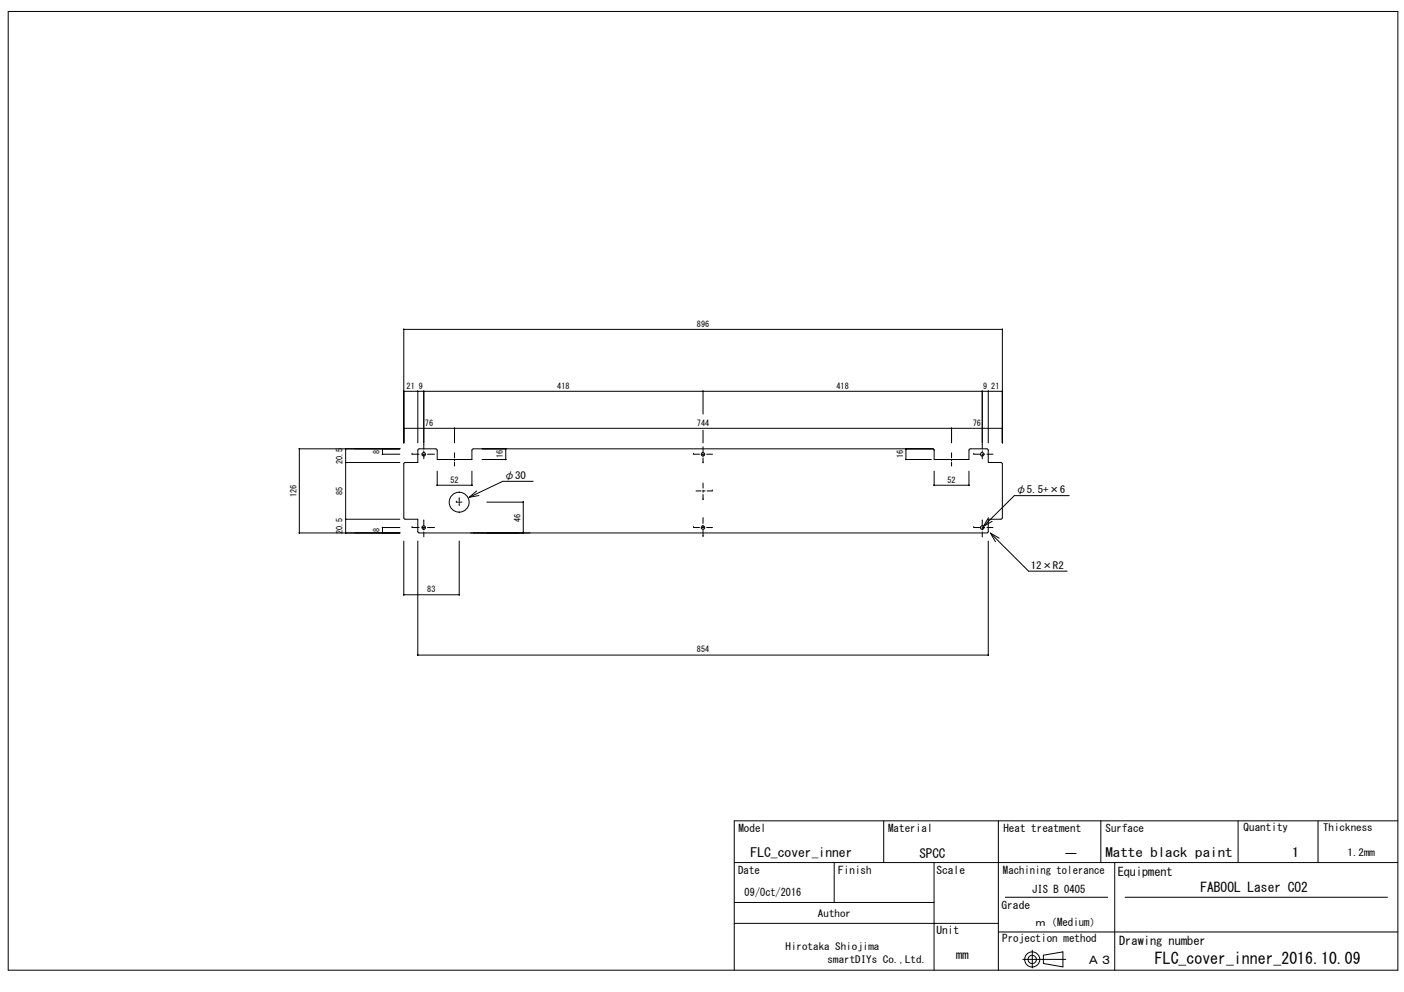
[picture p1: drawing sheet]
<svg xmlns="http://www.w3.org/2000/svg" width="297mm" height="210mm" viewBox="0 0 297 210" stroke-linecap="round" stroke-linejoin="round" font-family="sans-serif">
<g fill="none" stroke="#000" stroke-width=".21">
<path d="M1.7 2.4h294v202.9h-294zM85.4 69.7h.1M85.4 69.7v24M85.4 69.7h126.7M212 69.7l.1 24M212.1 69.7h.1M63.3 94.9v17.9M63.3 95h21.3M63.4 94.9v.1M73.1 94.9v.1M73.1 97.8v.1M73.1 94.9v17.9"/>
<path d="M73.1 97.9h11.5M80.9 94.9v.1M80.9 96.1h.1M80.9 94.9v1.3M80.9 96.1h3.7M81 94.9v.1M81 96.1h.1M85.4 82.8h.1M85.4 90.6h.1M85.4 90.6h126.7M85.4 82.8h126.7M85.4 90.6v.1"/>
<path d="M87.2 96.1h.1M87.2 96.1h1.5M88.3 82.8h.1M88.4 82.8v10.9M88.4 82.8h.1M89.3 96.1h.6M89.6 82.8h.1M89.6 82.8l.1 10.9M89.7 94.1h.1M89.7 94.1v.9M89.7 95.4v.4M89.7 96.2v.9"/>
<path d="M89.7 82.8h.1M90.4 96.1h1.5M92.5 95.3l-.3-.3h-3.7l-.1 .3v2.6h-2.7l-.3 .2v11.5l.3 .2 2.7 .1v2.6l.3 .2 120.1 .1 .3-.3v-2.6h2.7l.2-.3 .1-11.5-.3-.2h-2.7v-2.6l-.3-.3h-3.7l-.1 .3v1.9h-7.4v-1.9l-.2-.3h-97.3l-.3 .3v1.9h-7.3v-1.9M92.5 99.7v3M96.1 90.6h.1M96.1 90.6l.1 3.1M96.2 96h.1M96.2 96v.9M96.2 97.2v.3M96.2 97.8v.8M96.2 90.6h.1M99.8 99.7v3"/>
<path d="M102 97.2h5M107 94.9v.1M107 97.2v.1M107 94.9v2.4M146.7 96.1h.1M146.7 96.1h1.3M148.5 96.1h.5M148.7 82.8h.1M148.7 82.8v4.8M148.7 97.9h.1M148.7 91v2.7M148.7 94.5v1.1"/>
<path d="M148.7 96v.4M148.7 96.9v1M148.8 82.8h.1M149.5 96.1h1.2M191.6 94.9v.1M191.6 97.2v.1M191.7 94.9v2.4M191.7 97.2h5.3M191.7 94.9v.1M191.7 97.2v.1M197.6 99.7v3M201.3 90.6h.1"/>
<path d="M201.3 90.6v3.1M201.3 96h.1M201.3 96v.9M201.3 97.2v.3M201.3 97.8v.8M201.3 90.6v.1M205 99.7v3M206 96.1h.1M206 96.1h1.3M207.8 82.8h.1M207.8 82.8v10.9M207.8 96.1h.5"/>
<path d="M207.8 94.1h.1M207.8 94.1v.9M207.8 95.4v.4M207.8 96.2v.9M207.9 82.8h.1M208.8 96.1h1.3M209 82.8h.1M209.1 82.8v10.9M209.1 82.8h.1M212.1 82.8h.1M212.1 90.6v.1M63.3 112.8h21.3"/>
<path d="M63.4 112.7v.1M73.1 109.8v.1M73.1 112.7v.1M73.1 109.9h11.5M80.9 111.6h.1M80.9 112.7v.1M81 111.6h.1M81 112.7v.1M84.6 111.6h-3.7v1.2M85.4 114.5v11.4M87.2 111.6h.1M87.2 111.6h1.5"/>
<path d="M88.4 114.5v24.2M89.3 111.6h.6M89.7 110.2h.1M89.7 110.2v1.1M89.7 111.7v.4M89.7 112.6v1M90.4 111.6h1.5M92.5 102.6v.1M92.5 102.7h7.3M92.5 102.7h.1M96.5 106.2h.1M96.5 106.2h.4"/>
<path d="M97.1 106.2h.1M97.2 105.5h.1M97.2 105.5v.5M97.2 106.2v.2M97.2 106.5v.5M97.2 114.5v11.4M97.4 106.2h.3M99.8 102.6v.1M100.9 103.9l-1.7 1.3M101.3 104.9l-2.1 .3M103 106.2h7.7M110.7 106.2v.1"/>
<path d="M110.7 112.7v.1M110.7 106.2v6.6M112.8 101.8h-6.4l-7.2 3.4M146.7 111.6h.1M146.7 111.6h1.3M147.3 103.9h1M148.5 111.6h.5M148.7 105.7h.1M148.7 113.5h.1M148.7 103.9h.5M148.7 102.2v1.1M148.7 103.7v.5"/>
<path d="M148.7 104.6v1.1M148.7 109.5v1.3M148.7 111.2v.6M148.7 112.2v1.3M149.5 111.6h1.2M149.6 103.9h1.1M150.7 103.9h.1M197.6 102.6v.1M197.6 102.7h7.4M205 102.6v.1M205 102.7h.1M206 111.6h.1"/>
<path d="M206 111.6h1.3M207.8 111.6h.5M207.8 110.2h.1M207.8 110.2v1.1M207.8 111.7v.4M207.8 112.6v1M208.8 111.6h1.3M209.1 114.5v24.2M209.1 109.6l-1 1.8M209.5 112.8l8.1 8.1h8.2M209.5 112.8l1.9 1.1M209.5 112.8l1.1 1.8"/>
<path d="M209.9 110.3l-1.8 1.1M226.2 104.9h-11.6l-6.5 6.5M85.4 125.8v.1M85.4 125.8h11.8M88.3 138.6h.1M88.4 138.6h120.7M88.4 138.6v.1M97.1 125.8v.1M97.2 125.8v.1M209 138.6h.1M209.1 138.6h.1M187 173.7v8.8"/>
<path d="M211.2 173.7v31.6M232.9 173.7v8.8M261.9 173.7v8.8M278.8 173.7v8.8M295.7 173.7h-140.4v31.6M155.3 191h42.3M155.3 182.5h140.4M155.3 195.4h55.9M176.5 182.5v8.5M197.6 182.5v22.8M211.2 197.2h84.5M212.7 189.9h21.7"/>
<path d="M235.8 182.5v22.8M238 189.9h55.5M216.4 203h9.1M218.4 201.1v3.7M220.7 202.1l4.2-.7v3.2l-4.2-.7z"/>
<circle cx="89.7" cy="96.1" r=".37"/>
<circle cx="148.7" cy="96.1" r=".37"/>
<circle cx="207.8" cy="96.1" r=".37"/>
<circle cx="89.7" cy="111.6" r=".37"/>
<circle cx="97.1" cy="106.3" r="2.11"/>
<circle cx="148.7" cy="111.6" r=".37"/>
<circle cx="207.8" cy="111.6" r=".37"/>
<circle cx="218.4" cy="203" r="1.6"/>
<circle cx="218.4" cy="203" r=".88"/>
</g>
<text font-size="3.4" x="244.3" y="204">FLC_cover_inner_2016.10.09</text>
<text font-size="2.8" x="254" y="188.7">FABOOL Laser CO2</text>
<g font-size="2.7">
<text x="158.8" y="181.4">FLC_cover_inner</text>
<text x="194.5" y="181.5">SPCC</text>
<text x="225" y="181.5">－</text>
<text x="233.9" y="181.3">Matte black paint</text>
<text x="273.3" y="181.3">1</text>
</g>
<g font-size="2.5">
<text x="236.5" y="185.3">Equipment</text>
<text x="202.3" y="202.9">mm</text>
<text x="230" y="204">Ａ３</text>
<text x="236.8" y="199.9">Drawing number</text>
</g>
<g font-size="2.3">
<text x="156.2" y="176.1">Model</text>
<text x="187.9" y="176.1">Material</text>
<text x="212.3" y="176.1">Heat treatment</text>
<text x="233.9" y="176.1">Surface</text>
<text x="263.1" y="175.8">Quantity</text>
<text x="156.2" y="184.9">Date</text>
<text x="177.4" y="184.9">Finish</text>
<text x="198.1" y="184.9">Scale</text>
<text x="212.2" y="184.9">Machining tolerance</text>
<text x="157.5" y="189.6">09/Oct/2016</text>
<text x="218.4" y="188.9">JIS B 0405</text>
<text x="198.1" y="197.6">Unit</text>
<text x="211.9" y="192.3">Grade</text>
<text x="219" y="195.8">ｍ（Medium）</text>
<text x="212" y="199.4">Projection method</text>
</g>
<g font-size="2.1">
<text x="106.6" y="101.3">φ30</text>
<text x="214.9" y="104.3">φ5.5+×6</text>
<text x="218.1" y="120.3">12×R2</text>
<text x="279.9" y="175.9">Thickness</text>
<text x="285.1" y="181.1">1.2mm</text>
<text x="173.1" y="194">Author</text>
<text x="166.2" y="201">Hirotaka Shiojima</text>
<text x="175.1" y="203.7">smartDIYs Co.,Ltd.</text>
</g>
<g font-size="1.8">
<text x="147.4" y="69.1">896</text>
<text x="86" y="82.2">21</text>
<text x="88.6" y="82.2">9</text>
<text x="117.9" y="82.2">418</text>
<text x="177" y="82.2">418</text>
<text x="208" y="82.2">9</text>
<text x="209.7" y="82.2">21</text>
<text x="80.3" y="96" transform="rotate(-90 80.3 96)">8</text>
<text x="89.9" y="90.1">76</text>
<text x="147.4" y="90.1">744</text>
<text x="205.8" y="90.1">76</text>
<text x="72.5" y="98.2" transform="rotate(-90 72.5 98.2)">20.5</text>
<text x="106.4" y="97" transform="rotate(-90 106.4 97)">16</text>
<text x="191" y="97" transform="rotate(-90 191 97)">16</text>
<text x="62.7" y="105.2" transform="rotate(-90 62.7 105.2)">126</text>
<text x="72.5" y="104.8" transform="rotate(-90 72.5 104.8)">85</text>
<text x="95.3" y="102.1">52</text>
<text x="200.4" y="102.1">52</text>
<text x="72.5" y="113.1" transform="rotate(-90 72.5 113.1)">20.5</text>
<text x="80.3" y="112.6" transform="rotate(-90 80.3 112.6)">8</text>
<text x="110.1" y="110.4" transform="rotate(-90 110.1 110.4)">46</text>
<text x="90.4" y="125.3">83</text>
<text x="147.4" y="138">854</text>
</g>
</svg>
